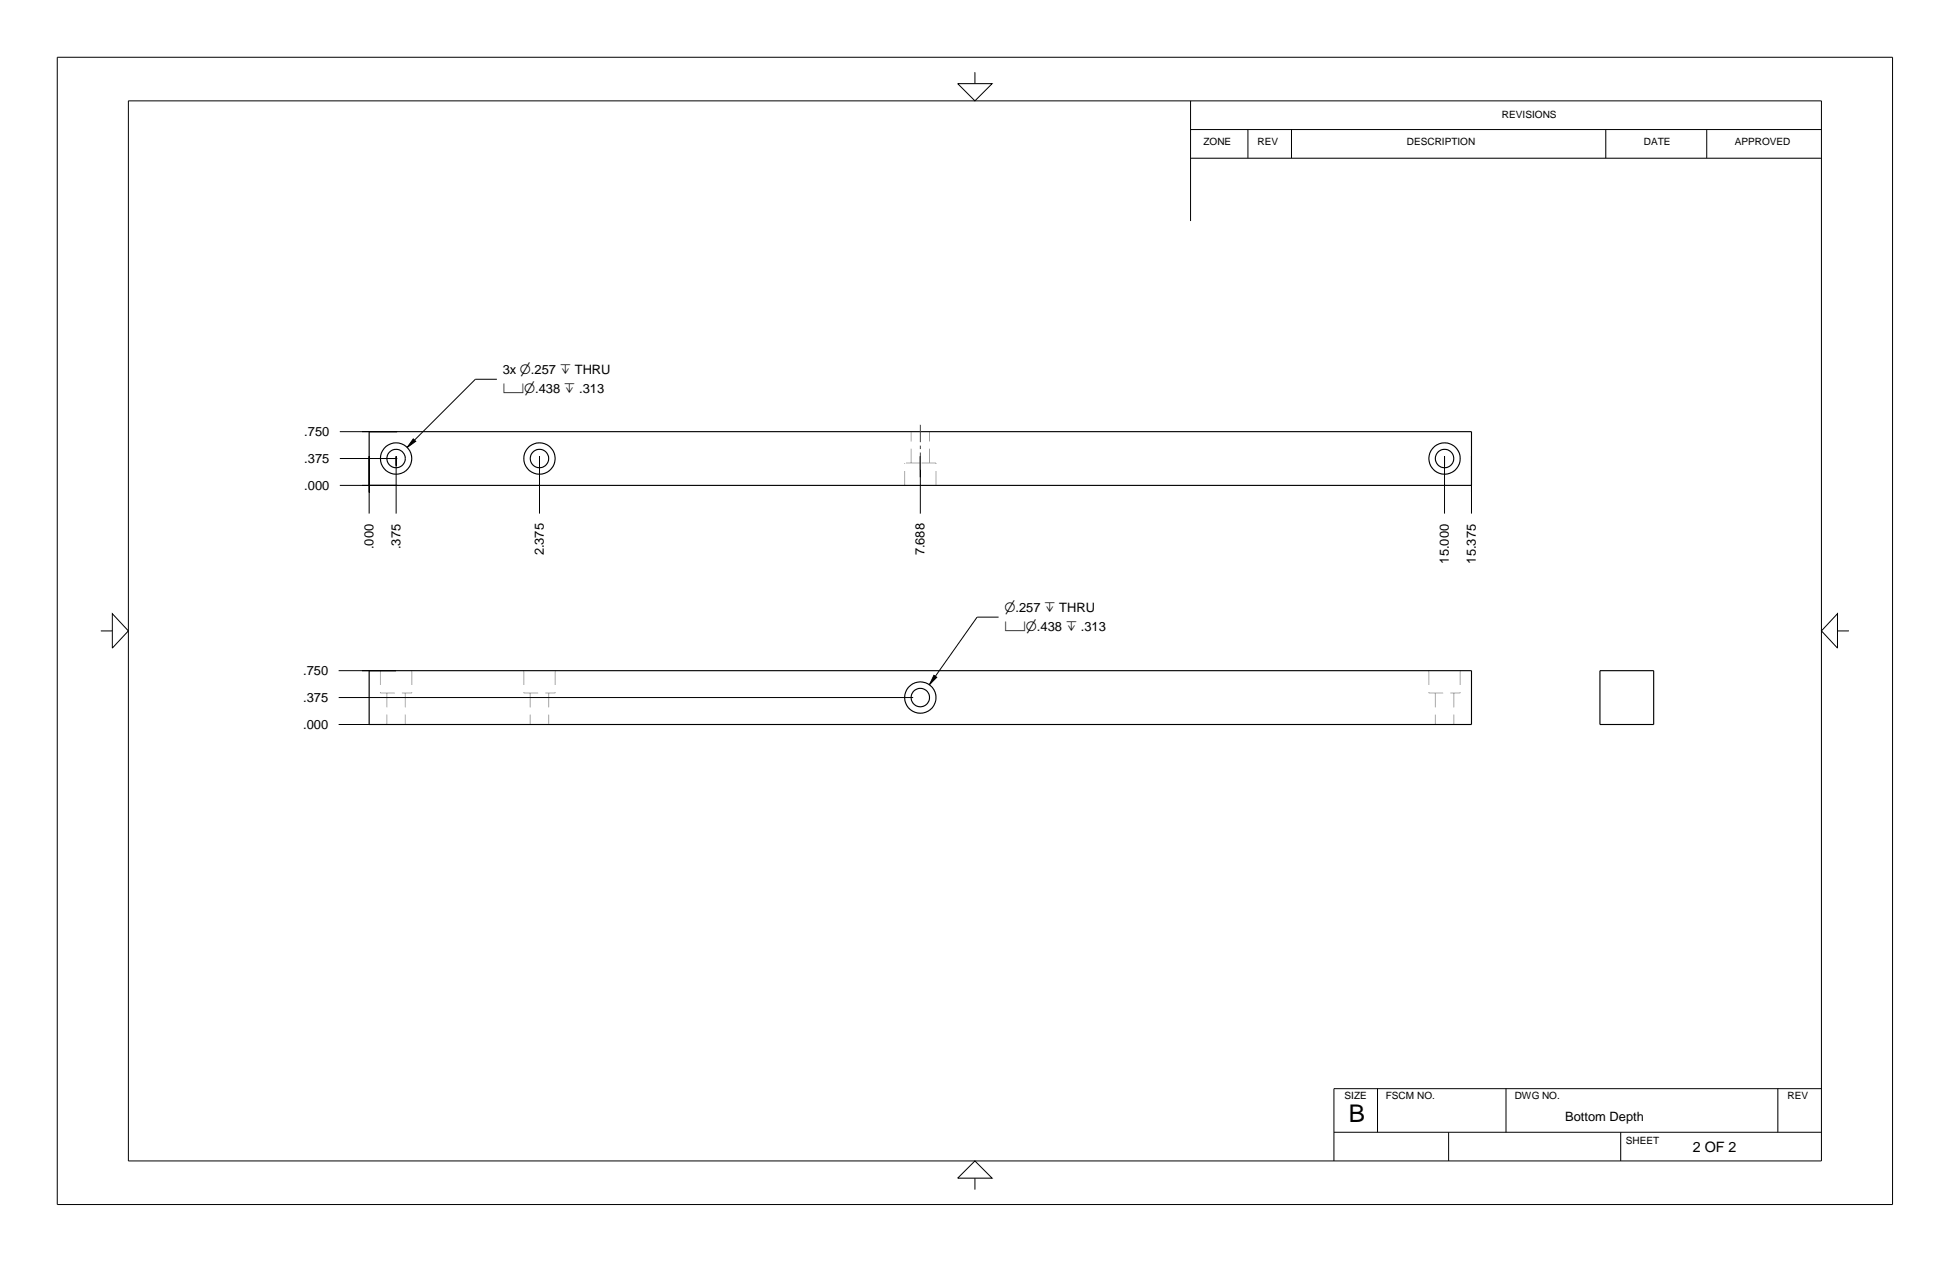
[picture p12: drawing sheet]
<svg xmlns="http://www.w3.org/2000/svg" width="432mm" height="279mm" viewBox="0 0 432 279" stroke-linecap="round" stroke-linejoin="round" font-family="sans-serif">
<g fill="none" stroke="#aaa" stroke-width=".22" stroke-dasharray="3.2 1.6" stroke-linecap="butt">
<path d="M200.3 107.5v-5M201.8 102.5v-6.9M203.8 102.5h-3.5M205.8 102.5v-6.9M207.3 107.5v-5M207.3 102.5h-3.5M84.2 148.5v4.9M84.2 153.4h7M85.7 153.4v7M89.7 153.4v7M91.2 148.5v4.9M116 153.4h6.9"/>
<path d="M116 148.5v4.9M117.4 153.4v7M121.5 153.4v7M122.9 148.5v4.9M316.4 153.4h6.9M316.4 148.5v4.9M317.8 153.4v7M321.9 153.4v7M323.3 148.5v4.9"/>
</g>
<g fill="none" stroke="#000" stroke-width=".25">
<path d="M81.7 95.6h244.1v11.9h-244.1zM81.7 148.5h244.1v11.9h-244.1zM354.3 148.5h11.9v11.9h-11.9z"/>
<circle cx="87.7" cy="101.5" r="2.04"/>
<circle cx="87.7" cy="101.5" r="3.5"/>
<circle cx="119.5" cy="101.5" r="2.04"/>
<circle cx="119.5" cy="101.5" r="3.5"/>
<circle cx="319.9" cy="101.5" r="3.5"/>
<circle cx="319.9" cy="101.5" r="2.04"/>
<circle cx="203.8" cy="154.4" r="2.04"/>
<circle cx="203.8" cy="154.4" r="3.5"/>
</g>
<g fill="none" stroke="#000" stroke-width=".22">
<path d="M12.7 12.7h406.4v254h-406.4zM212.1 18.5h7.6l-3.8 3.8zM215.9 16v2.5M28.4 22.3h374.9v234.7h-374.9zM263.6 28.7h139.7M263.6 35h139.7M263.6 22.3v26.6M276.3 28.7v6.3M286 28.7v6.3M355.6 28.7v6.3M377.9 28.7v6.3M75.2 95.6h12.7h-7.7"/>
<path d="M91.5 97.2l.6 .5-1.9 1.4zM110 84h-4.7l-13.5 13.5M75.2 101.5h12.7h-1.8M75.2 107.5h12.7h-7.7M81.7 109.1v-8.1v12.7M87.7 103.1v-2.1v12.7M119.5 103.1v-2.1v12.7M203.8 105.6v-4.6v12.7M319.9 103.1v-2.1v12.7M325.8 109.1v-8.1v12.7M22.3 139.7h2.6M24.9 135.9l3.5 3.8-3.5 3.8z"/>
<path d="M221.1 136.6h-4.7l-9.3 13.1M406.9 135.9v7.6l-3.6-3.8zM406.9 139.7h2.5M75 154.4h127.2M75 148.5h12.7h-7.5M206.8 149.5l.6 .4-1.6 1.7zM75 160.4h12.7h-7.5M215.9 257l3.8 3.8h-7.6zM295.4 250.7h107.9M305 241v9.7M320.8 250.7v6.3M333.5 241v9.7"/>
<path d="M358.9 250.7v6.3M393.7 241v9.7M403.3 241h-107.9v16M215.9 260.8v2.6"/>
</g>
<g fill="#000">
<path d="M91.5 97.2l-1.3 1.8 1.9-1.3z" fill-rule="evenodd"/>
<path d="M206.8 149.5l-1 2.1 1.6-1.7z" fill-rule="evenodd"/>
</g>
<path d="M203.8 94v3.9M203.8 98.7v.7M203.8 100.2v3.8" fill="none" stroke="#801196" stroke-width=".22"/>
<text font-size="5.4" x="298.7" y="248.4">B</text>
<text font-size="3.2" x="374.8" y="255.1">2 OF 2</text>
<g font-size="2.9">
<text x="111.3" y="82.7">3x n.257 x THRU</text>
<text x="111.3" y="87">vn.438 x .313</text>
<text x="67.4" y="96.5">.750</text>
<text x="67.4" y="102.5">.375</text>
<text x="67.4" y="108.4">.000</text>
<text x="82.7" y="121.6" transform="rotate(-90 82.7 121.6)">.000</text>
<text x="88.7" y="121.6" transform="rotate(-90 88.7 121.6)">.375</text>
<text x="120.4" y="123" transform="rotate(-90 120.4 123)">2.375</text>
<text x="204.7" y="123" transform="rotate(-90 204.7 123)">7.688</text>
<text x="320.8" y="124.8" transform="rotate(-90 320.8 124.8)">15.000</text>
<text x="326.8" y="124.8" transform="rotate(-90 326.8 124.8)">15.375</text>
<text x="222.4" y="135.4">n.257 x THRU</text>
<text x="222.4" y="139.7">vn.438 x .313</text>
<text x="67.1" y="149.4">.750</text>
<text x="67.1" y="155.4">.375</text>
<text x="67.1" y="161.4">.000</text>
</g>
<text font-size="2.8" x="346.6" y="248.1">Bottom Depth</text>
<g font-size="2.2">
<text x="332.6" y="26">REVISIONS</text>
<text x="266.5" y="32.2">ZONE</text>
<text x="278.5" y="32.2">REV</text>
<text x="311.6" y="32.2">DESCRIPTION</text>
<text x="364" y="32.2">DATE</text>
<text x="384.2" y="32.2">APPROVED</text>
<text x="297.7" y="243.4">SIZE</text>
<text x="306.9" y="243.4">FSCM NO.</text>
<text x="335.4" y="243.4">DWG NO.</text>
<text x="395.8" y="243.4">REV</text>
<text x="360" y="253.2">SHEET</text>
</g>
</svg>
